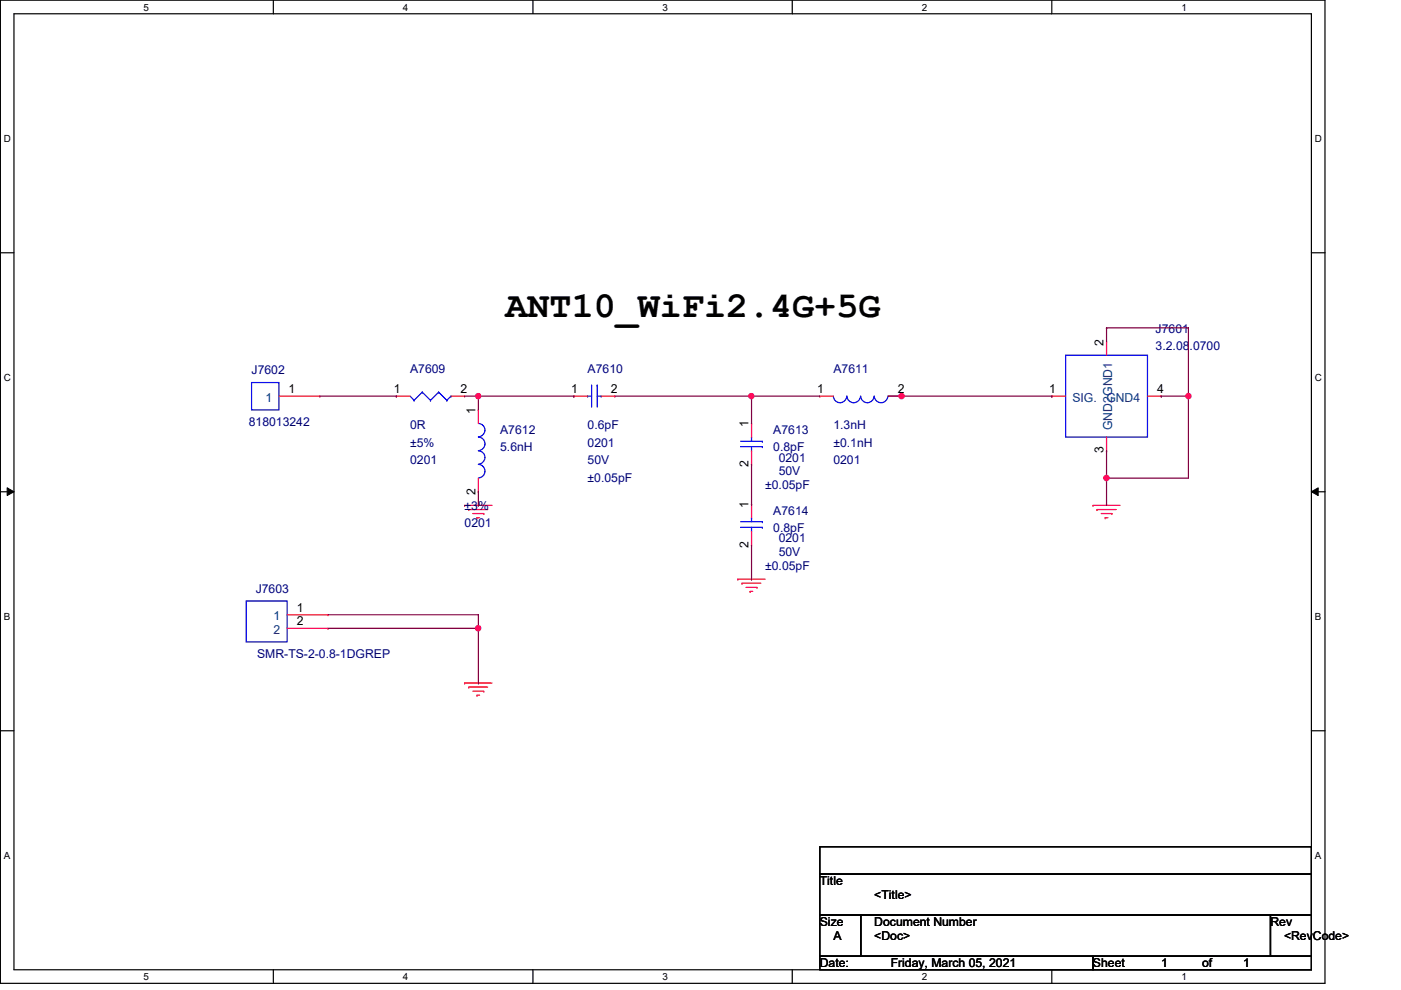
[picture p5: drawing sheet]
<svg xmlns="http://www.w3.org/2000/svg" width="297mm" height="210mm" viewBox="0 0 297 210" stroke-linecap="round" stroke-linejoin="round" font-family="sans-serif">
<path d="M.1 0h280.8v208.5h-280.8zM3 2.9h275v202.7h-275z" fill="none" stroke="#000" stroke-width=".25"/>
<g fill="#fff">
<path d="M30.4 .3h1.2v2.4h-1.2z"/>
<path d="M30.4 205.9h1.2v2.3h-1.2z"/>
</g>
<path d="M58 0v2.9M58 205.6v2.9" fill="none" stroke="#000" stroke-width=".25"/>
<g fill="#fff">
<path d="M85.4 .3h1.2v2.4h-1.2z"/>
<path d="M85.4 205.9h1.2v2.3h-1.2z"/>
</g>
<path d="M113 0v2.9M113 205.6v2.9" fill="none" stroke="#000" stroke-width=".25"/>
<g fill="#fff">
<path d="M140.5 .3h1.1v2.4h-1.1z"/>
<path d="M140.5 205.9h1.1v2.3h-1.1z"/>
</g>
<path d="M168 0v2.9M168 205.6v2.9" fill="none" stroke="#000" stroke-width=".25"/>
<g fill="#fff">
<path d="M195.4 .3h1.2v2.4h-1.2z"/>
<path d="M195.4 205.9h1.2v2.3h-1.2z"/>
</g>
<path d="M223 0v2.9M223 205.6v2.9" fill="none" stroke="#000" stroke-width=".25"/>
<g fill="#fff">
<path d="M250.5 .3h1.1v2.4h-1.1z"/>
<path d="M250.5 205.9h1.1v2.3h-1.1z"/>
<path d="M.8 28.2h1.5v2.4h-1.5z"/>
<path d="M278.8 28.2h1.4v2.4h-1.4z"/>
<path d="M.8 78.9h1.5v2.3h-1.5z"/>
<path d="M278.8 78.9h1.4v2.3h-1.4z"/>
</g>
<path d="M.1 53.6h2.9M278 53.6h2.9" fill="none" stroke="#000" stroke-width=".25"/>
<g fill="#fff">
<path d="M.8 129.6h1.4v2.3h-1.4z"/>
<path d="M278.8 129.6h1.3v2.3h-1.3z"/>
</g>
<path d="M.1 104.3h2.9M278 104.3h2.9" fill="none" stroke="#000" stroke-width=".25"/>
<path d="M1.5 103.4l1.5 .9-1.5 .8zM278 104.3l1.5-.9v1.7z" fill="#000"/>
<path d="M1.5 103.4l1.5 .9-1.5 .8zM278 104.3l1.5-.9v1.7z" fill="none" stroke="#000" stroke-width=".21"/>
<g fill="#fff">
<path d="M.8 180.3h1.4v2.3h-1.4z"/>
<path d="M278.8 180.3h1.3v2.3h-1.3z"/>
</g>
<path d="M.1 154.9h2.9M278 154.9h2.9M173.8 179.5h104.2v5.8h-104.2zM173.8 185.3h104.2v8.7h-104.2zM173.8 194h8.7v8.7h-8.7zM182.5 194h86.9v8.7h-86.9zM269.4 194h8.6v8.7h-8.6zM173.8 202.7h57.9v2.9h-57.9zM231.7 202.7h46.3v2.9h-46.3z" fill="none" stroke="#000" stroke-width=".25"/>
<g fill="none" stroke="#f00" stroke-width=".25">
<path d="M234.6 72.4h.1M234.6 72.4v2.9M59.1 84h8.7M67.8 84h.1M84 84h.1M84 84h2.9M95.6 84h2.9M98.5 84h.1M101.4 86.9h.1M101.4 86.9v2.9M121.7 84h.1M121.7 84h2.9"/>
<path d="M127.5 84h2.9M130.4 84h.1M159.3 89.8h.1M159.3 98.5h.1M159.3 89.8v2.9M159.3 95.6v2.9M173.8 84h.1M173.8 84h2.9M188.3 84h2.9M191.2 84h.1M223 84h.1M223 84h2.9"/>
<path d="M234.6 95.6h.1M234.6 92.7v2.9M243.3 84h2.9M246.2 84h.1M98.5 107.1h.1M98.5 107.1h5.8M99.4 108h.1M99.4 108h4M100.2 108.9h2.4M101.1 109.8h.1M101.1 109.8h.6M101.4 104.3h.1"/>
<path d="M101.4 101.4v2.9M102.6 108.9h.1M159.3 106.9h.1M159.3 115.6h.1M159.3 106.9v2.9M159.3 112.6v3M231.7 107.1h.1M231.7 107.1h5.8M232.6 108h.1M232.6 108h4M233.5 108.9h2.3M234.3 109.8h.1"/>
<path d="M234.3 109.8h.6M235.8 108.9h.1M60.9 130.3h8.7M60.9 133.2h8.7M69.6 130.3h.1M69.6 133.2h.1M156.4 122.8h.1M156.4 122.8h5.8M157.3 123.7h.1M157.3 123.7h4M158.2 124.5h2.3M159 125.4h.1"/>
<path d="M159 125.4h.6M160.5 124.5h.1M98.5 144.8h.1M98.5 144.8h5.8M99.4 145.7h.1M99.4 145.7h4M100.2 146.6h2.4M101.1 147.4h.1M101.1 147.4h.6M102.6 146.6h.1"/>
</g>
<g fill="none" stroke="#00f" stroke-width=".25">
<path d="M225.9 75.3h17.4v17.4h-17.4zM53.3 81.1h5.8v5.8h-5.8zM86.9 84l.9 .9M87.8 84.9h.1M89.5 83.1h.1M89.5 83.1l-1.7 1.8M89.5 83.1l1.8 1.8M91.3 84.9h.1M93 83.1h.1M93 83.1l-1.7 1.8M93 83.1l1.7 1.8M94.7 84.9h.1"/>
<path d="M95.6 84h.1M95.6 84l-.9 .9M101.4 89.8a1.42 1.42 0 0 1 1.4 1.4 1.42 1.42 0 0 1-1.4 1.4M101.4 92.7a1.44 1.44 0 0 1 1.4 1.4 1.44 1.44 0 0 1-1.4 1.4 1.44 1.44 0 0 1 1.4 1.5 1.44 1.44 0 0 1-1.4 1.4M101.4 98.5a1.44 1.44 0 0 1 1.4 1.4 1.44 1.44 0 0 1-1.4 1.4M124.6 84h.1M124.6 84h.8M125.4 81.7h.1M125.4 81.7v4.6M126.6 81.7h.1M126.6 81.7v4.6M126.6 84h.9"/>
<path d="M127.5 84h.1M157 93.6h4.6M157 94.7h4.6M159.3 92.7h.1M159.3 95.6h.1M159.3 92.7v.9M159.3 94.7v.9M161.6 93.6h.1M161.6 94.7h.1M176.7 84a1.42 1.42 0 0 0 1.4 1.4 1.42 1.42 0 0 0 1.4-1.4M179.6 84a1.44 1.44 0 0 0 1.4 1.4 1.44 1.44 0 0 0 1.5-1.4M182.5 84a1.42 1.42 0 0 0 1.4 1.4 1.42 1.42 0 0 0 1.4-1.4 1.46 1.46 0 0 0 1.5 1.4 1.46 1.46 0 0 0 1.5-1.4"/>
<path d="M157 110.6h4.6M157 111.8h4.6M159.3 109.8h.1M159.3 112.6h.1M159.3 109.8v.8M159.3 111.8v.8M161.6 110.6h.1M161.6 111.8h.1M52.2 127.4h8.7v8.7h-8.7z"/>
</g>
<path d="M234.6 69.5h.1M234.6 69.5h17.4M234.6 69.5v2.9M252 69.5h.1M252 69.5v14.5M67.8 84h16.2M84 84h.1M98.5 84h23.2M101.4 84h.1M121.7 84h.1" fill="none" stroke="#800040" stroke-width=".25"/>
<circle cx="101.4" cy="84" r=".56" fill="#f0f"/>
<circle cx="101.4" cy="84" r=".56" fill="none" stroke="#f0f" stroke-width=".25"/>
<path d="M101.4 84h.1M101.4 84v2.9M130.4 84h28.9M159.3 84h.1" fill="none" stroke="#800040" stroke-width=".25"/>
<circle cx="159.3" cy="84" r=".56" fill="#f0f"/>
<circle cx="159.3" cy="84" r=".56" fill="none" stroke="#f0f" stroke-width=".25"/>
<path d="M159.3 84h.1M159.3 84v5.8M159.3 84h14.5M188.3 84h34.7M191.2 84h.1M223 84h.1" fill="none" stroke="#800040" stroke-width=".25"/>
<circle cx="191.2" cy="84" r=".56" fill="#f0f"/>
<circle cx="191.2" cy="84" r=".56" fill="none" stroke="#f0f" stroke-width=".25"/>
<path d="M246.2 84h.1M246.2 84h5.8" fill="none" stroke="#800040" stroke-width=".25"/>
<circle cx="252" cy="84" r=".56" fill="#f0f"/>
<circle cx="252" cy="84" r=".56" fill="none" stroke="#f0f" stroke-width=".25"/>
<path d="M159.3 98.5v8.4M234.6 95.6h.1M234.6 95.6v11.5M252 84h.1M252 84v17.4M159.3 106.9h.1M234.6 101.4h.1" fill="none" stroke="#800040" stroke-width=".25"/>
<circle cx="234.6" cy="101.4" r=".56" fill="#f0f"/>
<circle cx="234.6" cy="101.4" r=".56" fill="none" stroke="#f0f" stroke-width=".25"/>
<path d="M101.4 107.1h.1M101.4 104.3v2.8M159.3 115.6v7.2M234.6 101.4h.1M234.6 101.4h17.4M69.6 130.3h31.8M69.6 133.2h31.8M101.4 130.3h.1M101.4 133.2h.1M101.4 130.3v2.9M159.3 122.8h.1" fill="none" stroke="#800040" stroke-width=".25"/>
<circle cx="101.4" cy="133.2" r=".56" fill="#f0f"/>
<circle cx="101.4" cy="133.2" r=".56" fill="none" stroke="#f0f" stroke-width=".25"/>
<path d="M101.4 133.2v11.6M101.4 144.8h.1" fill="none" stroke="#800040" stroke-width=".25"/>
<circle cx="101.4" cy="84" r=".56" fill="#f0f"/>
<circle cx="101.4" cy="84" r=".56" fill="none" stroke="#f0f" stroke-width=".25"/>
<circle cx="159.3" cy="84" r=".56" fill="#f0f"/>
<circle cx="159.3" cy="84" r=".56" fill="none" stroke="#f0f" stroke-width=".25"/>
<circle cx="191.2" cy="84" r=".56" fill="#f0f"/>
<circle cx="191.2" cy="84" r=".56" fill="none" stroke="#f0f" stroke-width=".25"/>
<circle cx="252" cy="84" r=".56" fill="#f0f"/>
<circle cx="252" cy="84" r=".56" fill="none" stroke="#f0f" stroke-width=".25"/>
<circle cx="234.6" cy="101.4" r=".56" fill="#f0f"/>
<circle cx="234.6" cy="101.4" r=".56" fill="none" stroke="#f0f" stroke-width=".25"/>
<circle cx="101.4" cy="133.2" r=".56" fill="#f0f"/>
<circle cx="101.4" cy="133.2" r=".56" fill="none" stroke="#f0f" stroke-width=".25"/>
<text font-size="7.8" x="107.2" y="67.3">ANT10_WiFi2.4G+5G</text>
<g font-size="2.6" fill="#000080">
<text x="245" y="70.7">J7601</text>
<text x="245" y="74.2">3.2.08.0700</text>
<text x="53.3" y="79.4">J7602</text>
<text x="86.9" y="79.1">A7609</text>
<text x="124.6" y="79.1">A7610</text>
<text x="176.7" y="79.1">A7611</text>
<text x="52.7" y="90.4">818013242</text>
<text x="86.9" y="91">0R</text>
<text x="86.9" y="94.7">±5%</text>
<text x="106" y="92.1">A7612</text>
<text x="106" y="95.6">5.6nH</text>
<text x="124.6" y="91">0.6pF</text>
<text x="124.6" y="94.7">0201</text>
<text x="164" y="92.1">A7613</text>
<text x="164" y="95.6">0.8pF</text>
<text x="176.7" y="91">1.3nH</text>
<text x="176.7" y="94.7">±0.1nH</text>
<text x="86.9" y="98.5">0201</text>
<text x="124.6" y="98.5">50V</text>
<text x="165.1" y="97.9">0201</text>
<text x="165.1" y="100.8">50V</text>
<text x="176.7" y="98.5">0201</text>
<text x="124.6" y="102.2">±0.05pF</text>
<text x="162.2" y="103.7">±0.05pF</text>
<text x="98.5" y="108">±3%</text>
<text x="98.5" y="111.8">0201</text>
<text x="164" y="109.2">A7614</text>
<text x="164" y="112.7">0.8pF</text>
<text x="165.1" y="115">0201</text>
<text x="165.1" y="117.9">50V</text>
<text x="54.2" y="125.7">J7603</text>
<text x="162.2" y="120.8">±0.05pF</text>
<text x="54.5" y="139.6">SMR-TS-2-0.8-1DGREP</text>
</g>
<g font-size="2.6">
<text x="234" y="73.3" transform="rotate(-90 234 73.3)">2</text>
<text x="61.2" y="83.4">1</text>
<text x="83.5" y="83.4">1</text>
<text x="97.7" y="83.4">2</text>
<text x="121.1" y="83.4">1</text>
<text x="129.5" y="83.4">2</text>
<text x="173.2" y="83.4">1</text>
<text x="190.3" y="83.4">2</text>
<text x="222.5" y="83.4">1</text>
<text x="245.3" y="83.4">4</text>
<text x="100.8" y="87.8" transform="rotate(-90 100.8 87.8)">1</text>
<text x="158.7" y="90.6" transform="rotate(-90 158.7 90.6)">1</text>
<text x="158.7" y="99.1" transform="rotate(-90 158.7 99.1)">2</text>
<text x="234" y="96.1" transform="rotate(-90 234 96.1)">3</text>
<text x="100.8" y="104.9" transform="rotate(-90 100.8 104.9)">2</text>
<text x="158.7" y="107.7" transform="rotate(-90 158.7 107.7)">1</text>
<text x="158.7" y="116.1" transform="rotate(-90 158.7 116.1)">2</text>
<text x="62.9" y="129.7">1</text>
<text x="62.9" y="132.6">2</text>
<text x="173.8" y="187.7">Title</text>
<text x="185.4" y="190.6">&lt;Title&gt;</text>
<text x="173.8" y="196.3">Size</text>
<text x="185.4" y="196.3">Document Number</text>
<text x="269.4" y="196.3">Rev</text>
<text x="176.7" y="199.3">A</text>
<text x="185.4" y="199.3">&lt;Doc&gt;</text>
<text x="272.2" y="199.3">&lt;RevCode&gt;</text>
<text x="173.8" y="205.1">Date:</text>
<text x="188.8" y="205.1">Friday, March 05, 2021</text>
<text x="231.7" y="205.1">Sheet</text>
<text x="246.2" y="205.1">1</text>
<text x="254.9" y="205.1">of</text>
<text x="263.6" y="205.1">1</text>
</g>
<g font-size="2.6" fill="#004080">
<text x="56.3" y="85.2">1</text>
<text x="227.4" y="85.2">SIG.</text>
<text x="234.6" y="85.2">GND4</text>
<text x="235.8" y="91.2" transform="rotate(-90 235.8 91.2)">GND2GND1</text>
<text x="58" y="131.5">1</text>
<text x="58" y="134.4">2</text>
</g>
<g font-size="2.1">
<text x="30.4" y="2.2">5</text>
<text x="85.4" y="2.2">4</text>
<text x="140.5" y="2.2">3</text>
<text x="195.4" y="2.2">2</text>
<text x="250.5" y="2.2">1</text>
<text x=".8" y="30.1">D</text>
<text x="278.8" y="30.1">D</text>
<text x=".8" y="80.8">C</text>
<text x="278.8" y="80.8">C</text>
<text x=".8" y="131.5">B</text>
<text x="278.8" y="131.5">B</text>
<text x=".8" y="182.2">A</text>
<text x="278.8" y="182.2">A</text>
<text x="30.4" y="207.8">5</text>
<text x="85.4" y="207.8">4</text>
<text x="140.5" y="207.8">3</text>
<text x="195.4" y="207.8">2</text>
<text x="250.5" y="207.8">1</text>
</g>
</svg>
